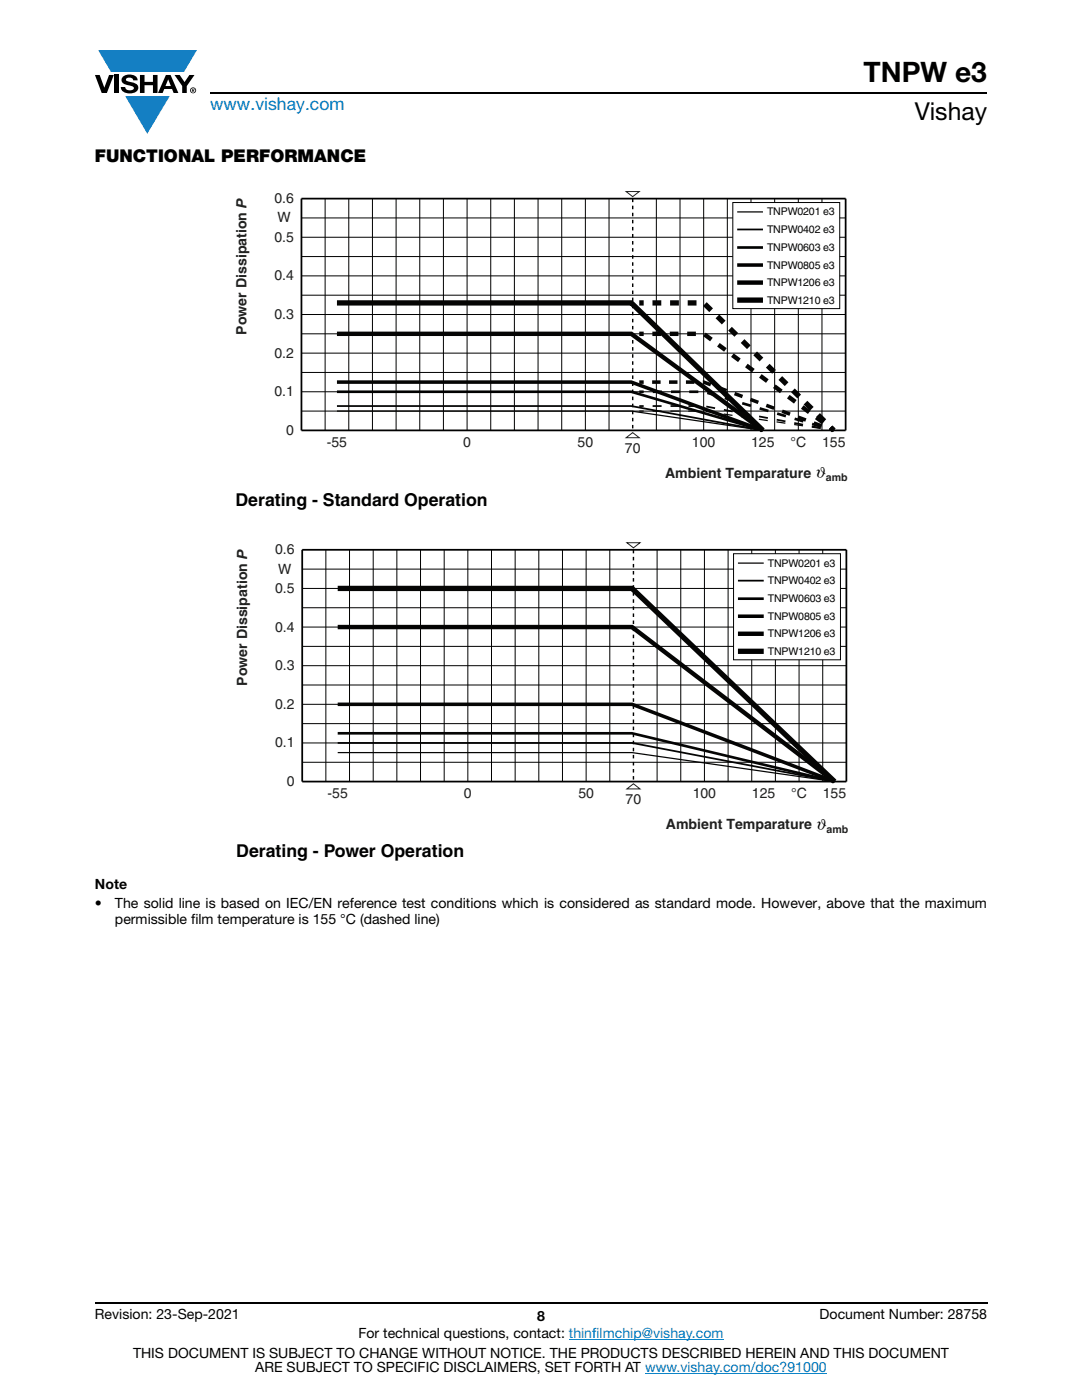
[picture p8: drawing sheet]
<svg xmlns="http://www.w3.org/2000/svg" width="216mm" height="279mm" viewBox="0 0 216 279" stroke-linecap="round" stroke-linejoin="round" font-family="sans-serif">
<g fill="#147fc3">
<path d="M19.6 10h19.7l-2.6 4.3h-1.1h-13.5z"/>
<path d="M25 19.2h8.9l-4.5 7.5z"/>
</g>
<g fill="#000">
<path d="M18.9 15h1l.9 2.5 1-2.5h.9l-1.4 3.6h-1zM22.9 15h.9v3.6h-.9zM24.6 15.3a2.1 2.1 0 0 1 2.8 .3l.1 .4h-.9a.79 .79 0 0 0-.7-.5 .79 .79 0 0 0-.8 .4l.3 .3 1 .2a1.08 1.08 0 0 1 1.2 1 1.08 1.08 0 0 1-1.1 1.2 1.73 1.73 0 0 1-2.4-1.2h.9a.96 .96 0 0 0 .8 .6 .96 .96 0 0 0 .9-.4 1.31 1.31 0 0 0-1.2-.6 1.03 1.03 0 0 1-1.1-.6 1.03 1.03 0 0 1 .2-1.1zM27.9 15h.9v1.3h1.7v-1.3h.9v3.6h-.9v-1.6h-1.7v1.6h-.9zM34.8 15h1.1l.9 1.4 1-1.4h1l-1.5 2.2v1.4h-.9v-1.4z"/>
<path d="M33.6 15.9l.5 1.3h-1.1zM33.1 15l-1.6 3.6h1l.3-.8h1.5l.3 .8h1l-1.6-3.6z"/>
<path d="M38.4 17.8h.2v.2h-.2zM38.3 17.7v.7h.1v-.3l.4 .3-.2-.3 .2-.2-.1-.2z"/>
<path d="M38.1 18a.46 .46 0 0 1 .9 0 .46 .46 0 0 1-.9 0zM37.9 18a.6 .6 0 0 0 1.2 0 .6 .6 0 0 0-1.2 0z"/>
</g>
<path d="M42 18.6h155M18.9 260h178.1" fill="none" stroke="#000" stroke-width=".36"/>
<path d="M113.5 267.3h30.9M128.7 274h36.3" fill="none" stroke="#007ec4" stroke-width=".2"/>
<path d="M126.2 39.6v46.3" fill="none" stroke="#000" stroke-width=".28" stroke-dasharray=".7 .7" stroke-linecap="butt"/>
<g fill="none" stroke="#000" stroke-width=".2">
<path d="M64.9 39.6v46.3M69.6 39.6v46.3M74.3 39.6v46.3M79 39.6v46.3M83.8 39.6v46.3M88.5 39.6v46.3M93.2 39.6v46.3M97.9 39.6v46.3M102.6 39.6v46.3M107.4 39.6v46.3M112.1 39.6v46.3M116.8 39.6v46.3"/>
<path d="M121.5 39.6v46.3M131 39.6v46.3M135.7 39.6v46.3M140.4 39.6v46.3M145.1 39.6v46.3M149.9 39.6v46.3M154.6 39.6v46.3M159.3 39.6v46.3M164 39.6v46.3M60.2 47.3h108.5M60.2 55.1h108.5M60.2 58.9h108.5"/>
<path d="M60.2 43.5h108.5M60.2 51.2h108.5M60.2 62.8h108.5M60.2 74.3h108.5M60.2 78.2h108.5M60.2 70.5h108.5M60.2 66.6h108.5M60.2 82h108.5"/>
</g>
<path d="M67.2 81h58.8l26.2 4.9M127.6 81h.8M165.5 85.7l.9 .2" fill="none" stroke="#050504" stroke-width=".35"/>
<path d="M168.7 39.6h-108.5v46.3h108.5M168.7 39.6v46.3" fill="none" stroke="#000" stroke-width=".35"/>
<path d="M124.9 38.2h2.7l-1.4 1zM124.9 87.4l1.3-1.1 1.4 1.1z" fill="none" stroke="#1f231f" stroke-width=".2"/>
<path d="M67.2 60.5h58.8l26.2 25.4M127.6 60.5h.8M165.7 85.3l.7 .6" fill="none" stroke="#050504" stroke-width="1.1" stroke-linecap="butt"/>
<path d="M164.5 84l-24.1-23.5h-11.1" fill="none" stroke="#050504" stroke-width="1.1" stroke-dasharray="1.8 1.8" stroke-linecap="butt"/>
<path d="M67.2 78.2h58.8l26.2 7.7M127.6 78.2h.8M165.5 85.6l.9 .3" fill="none" stroke="#050504" stroke-width=".53"/>
<path d="M67.2 76.3h58.8l26.2 9.6M127.6 76.3h.8M165.5 85.6l.9 .3" fill="none" stroke="#050504" stroke-width=".71" stroke-linecap="butt"/>
<path d="M67.2 66.6h58.8l26.2 19.3M127.6 66.6h.8M165.7 85.4l.7 .5" fill="none" stroke="#050504" stroke-width=".88" stroke-linecap="butt"/>
<path d="M164.3 84.3l-23.9-17.7h-11.1" fill="none" stroke="#050504" stroke-width=".88" stroke-dasharray="1.7 1.7" stroke-linecap="butt"/>
<path d="M164 85l-23.6-8.7h-11.1" fill="none" stroke="#050504" stroke-width=".71" stroke-dasharray="1.7 1.7" stroke-linecap="butt"/>
<path d="M163.8 85.1l-23.4-6.9h-11.1" fill="none" stroke="#050504" stroke-width=".53" stroke-dasharray="1.8 1.8" stroke-linecap="butt"/>
<path d="M163.8 85.4l-23.4-4.4h-11.1" fill="none" stroke="#050504" stroke-width=".35" stroke-dasharray="1.8 1.8" stroke-linecap="butt"/>
<path d="M146.2 40.4h21.4v21.2h-21.4z" fill="#fff"/>
<g fill="none" stroke="#000" stroke-width=".2">
<path d="M146.2 40.4h21.4v21.2h-21.4zM60.3 113.6h108.6M60.3 117.4h108.6M65 109.7v46.3M69.7 109.7v46.3M74.5 109.7v46.3M79.2 109.7v46.3M83.9 109.7v46.3M88.6 109.7v46.3M93.4 109.7v46.3M98.1 109.7v46.3M102.8 109.7v46.3"/>
<path d="M107.5 109.7v46.3M112.2 109.7v46.3M117 109.7v46.3M121.7 109.7v46.3M131.1 109.7v46.3M135.8 109.7v46.3M140.6 109.7v46.3M145.3 109.7v46.3M150 109.7v46.3M154.7 109.7v46.3M159.4 109.7v46.3M164.2 109.7v46.3"/>
<path d="M60.3 136.7h108.6M60.3 121.3h108.6M60.3 125.1h108.6M60.3 129h108.6M60.3 132.9h108.6M60.3 140.6h108.6M60.3 152.1h108.6M60.3 144.4h108.6"/>
</g>
<path d="M147.1 49.4h5.1" fill="none" stroke="#000" stroke-width=".53"/>
<path d="M147.1 45.8h5.1M60.3 109.7h108.6v46.3h-108.6z" fill="none" stroke="#000" stroke-width=".35"/>
<path d="M147.1 52.9h5.1" fill="none" stroke="#000" stroke-width=".71" stroke-linecap="butt"/>
<path d="M147.1 56.4h5.1" fill="none" stroke="#000" stroke-width=".88" stroke-linecap="butt"/>
<path d="M147.1 59.9h5.1" fill="none" stroke="#000" stroke-width="1.1" stroke-linecap="butt"/>
<path d="M147.1 42.3h5.1" fill="none" stroke="#000" stroke-width=".25"/>
<path d="M67.2 82h58.8l26.2 3.9M127.6 82h.8M165.5 85.8l.9 .1M67.4 150.2h58.7l40.4 5.8" fill="none" stroke="#050504" stroke-width=".25"/>
<path d="M163.7 85.5l-23.3-3.5h-11.1" fill="none" stroke="#050504" stroke-width=".25" stroke-dasharray="1.8 1.8" stroke-linecap="butt"/>
<path d="M126.4 109.7v46.3" fill="none" stroke="#000" stroke-width=".28" stroke-dasharray=".7 .7" stroke-linecap="butt"/>
<path d="M67.4 148.3h58.7l40.4 7.7" fill="none" stroke="#050504" stroke-width=".35"/>
<path d="M125.1 108.3h2.6l-1.3 1zM125.1 157.4l1.3-1 1.3 1z" fill="none" stroke="#1f231f" stroke-width=".2"/>
<path d="M67.4 146.3h58.7l40.4 9.7" fill="none" stroke="#050504" stroke-width=".53"/>
<path d="M67.4 140.6h58.7l40.4 15.4" fill="none" stroke="#050504" stroke-width=".71" stroke-linecap="butt"/>
<path d="M67.4 125.1h58.7l40.4 30.9" fill="none" stroke="#050504" stroke-width=".88" stroke-linecap="butt"/>
<path d="M67.4 117.4h58.7l40.4 38.6" fill="none" stroke="#050504" stroke-width="1.1" stroke-linecap="butt"/>
<path d="M146.4 110.5h21.3v21.2h-21.3z" fill="#fff"/>
<path d="M146.4 110.5h21.3v21.2h-21.3zM60.3 148.3h108.6" fill="none" stroke="#000" stroke-width=".2"/>
<path d="M147.2 119.5h5.2" fill="none" stroke="#000" stroke-width=".53"/>
<path d="M147.2 115.9h5.2" fill="none" stroke="#000" stroke-width=".35"/>
<path d="M147.2 123h5.2" fill="none" stroke="#000" stroke-width=".71" stroke-linecap="butt"/>
<path d="M147.2 126.5h5.2" fill="none" stroke="#000" stroke-width=".88" stroke-linecap="butt"/>
<path d="M147.2 130h5.2" fill="none" stroke="#000" stroke-width="1.1" stroke-linecap="butt"/>
<path d="M147.2 112.4h5.2" fill="none" stroke="#000" stroke-width=".25"/>
<text font-size="5.6" x="172.3" y="16.4">TNPW e3</text>
<text font-size="4.9" x="182.5" y="24">Vishay</text>
<text font-size="3.5" fill="#007ec4" x="42" y="21.9">www.vishay.com</text>
<g font-size="3.5">
<text x="18.9" y="32.3">FUNCTIONAL PERFORMANCE</text>
<text x="47" y="101">Derating - Standard Operation</text>
<text x="47.1" y="171">Derating - Power Operation</text>
</g>
<g font-size="3.1">
<text x="162.6" y="95.1" transform="rotate(15 162.6 95.1)">ϑ</text>
<text x="162.7" y="165.1" transform="rotate(15 162.7 165.1)">ϑ</text>
</g>
<g font-size="2.8" fill="#231f20">
<text x="54.8" y="40.5">0.6</text>
<text x="55.4" y="44.4">W</text>
<text x="54.8" y="48.2">0.5</text>
<text x="54.8" y="56">0.4</text>
<text x="54.8" y="63.7">0.3</text>
<text x="54.8" y="71.4">0.2</text>
<text x="54.8" y="79.1">0.1</text>
<text x="57.1" y="86.8">0</text>
<text x="132.7" y="95.4">Ambient Temparature</text>
<text x="54.9" y="110.6">0.6</text>
<text x="54.9" y="118.3">0.5</text>
<text x="55.5" y="114.5">W</text>
<text x="54.9" y="126">0.4</text>
<text x="54.9" y="133.7">0.3</text>
<text x="54.9" y="141.5">0.2</text>
<text x="54.9" y="149.2">0.1</text>
<text x="57.2" y="156.9">0</text>
<text x="132.9" y="165.4">Ambient Temparature</text>
</g>
<g font-size="2.8" fill="#1f231f">
<text x="49.2" y="66.8" transform="rotate(-90 49.2 66.8)">Power Dissipation P</text>
<text x="65.2" y="89.2">-55</text>
<text x="92.4" y="89.2">0</text>
<text x="115.2" y="89.2">50</text>
<text x="138.1" y="89.2">100</text>
<text x="149.9" y="89.2">125</text>
<text x="157.7" y="89.2">°C</text>
<text x="164" y="89.2">155</text>
<text x="124.7" y="90.4">70</text>
<text x="49.3" y="136.9" transform="rotate(-90 49.3 136.9)">Power Dissipation P</text>
<text x="65.4" y="159.2">-55</text>
<text x="92.6" y="159.3">0</text>
<text x="115.4" y="159.2">50</text>
<text x="124.8" y="160.5">70</text>
<text x="138.2" y="159.2">100</text>
<text x="150" y="159.2">125</text>
<text x="157.9" y="159.2">°C</text>
<text x="164.2" y="159.2">155</text>
</g>
<g font-size="2.8">
<text x="18.9" y="177.4">Note</text>
<text x="18.9" y="181.3">•</text>
<text x="22.9" y="184.5">permissible film temperature is 155 °C (dashed line)</text>
<text x="22.9" y="181.3">The solid line is based on IEC/EN reference test conditions which is considered as standard mode. However, above that the maximum</text>
<text x="18.9" y="263.3">Revision: 23-Sep-2021</text>
<text x="107.2" y="263.6">8</text>
<text x="163.6" y="263.3">Document Number: 28758</text>
<text x="71.5" y="267.1">For technical questions, contact: thinfilmchip@vishay.com</text>
<text x="26.5" y="271">THIS DOCUMENT IS SUBJECT TO CHANGE WITHOUT NOTICE. THE PRODUCTS DESCRIBED HEREIN AND THIS DOCUMENT</text>
<text x="50.9" y="273.8">ARE SUBJECT TO SPECIFIC DISCLAIMERS, SET FORTH AT www.vishay.com/doc?91000</text>
</g>
<g font-size="2.1" fill="#020404">
<text x="153" y="43">TNPW0201 e3</text>
<text x="153" y="46.5">TNPW0402 e3</text>
<text x="153" y="50.1">TNPW0603 e3</text>
<text x="153" y="53.6">TNPW0805 e3</text>
<text x="153" y="57.1">TNPW1206 e3</text>
<text x="153" y="60.6">TNPW1210 e3</text>
<text x="153.2" y="113.1">TNPW0201 e3</text>
<text x="153.2" y="116.6">TNPW0402 e3</text>
<text x="153.2" y="120.1">TNPW0603 e3</text>
<text x="153.2" y="123.7">TNPW0805 e3</text>
<text x="153.2" y="127.2">TNPW1206 e3</text>
<text x="153.2" y="130.7">TNPW1210 e3</text>
</g>
<g font-size="2.1" fill="#231f20">
<text x="164.8" y="96.1">amb</text>
<text x="164.9" y="166.2">amb</text>
</g>
</svg>
